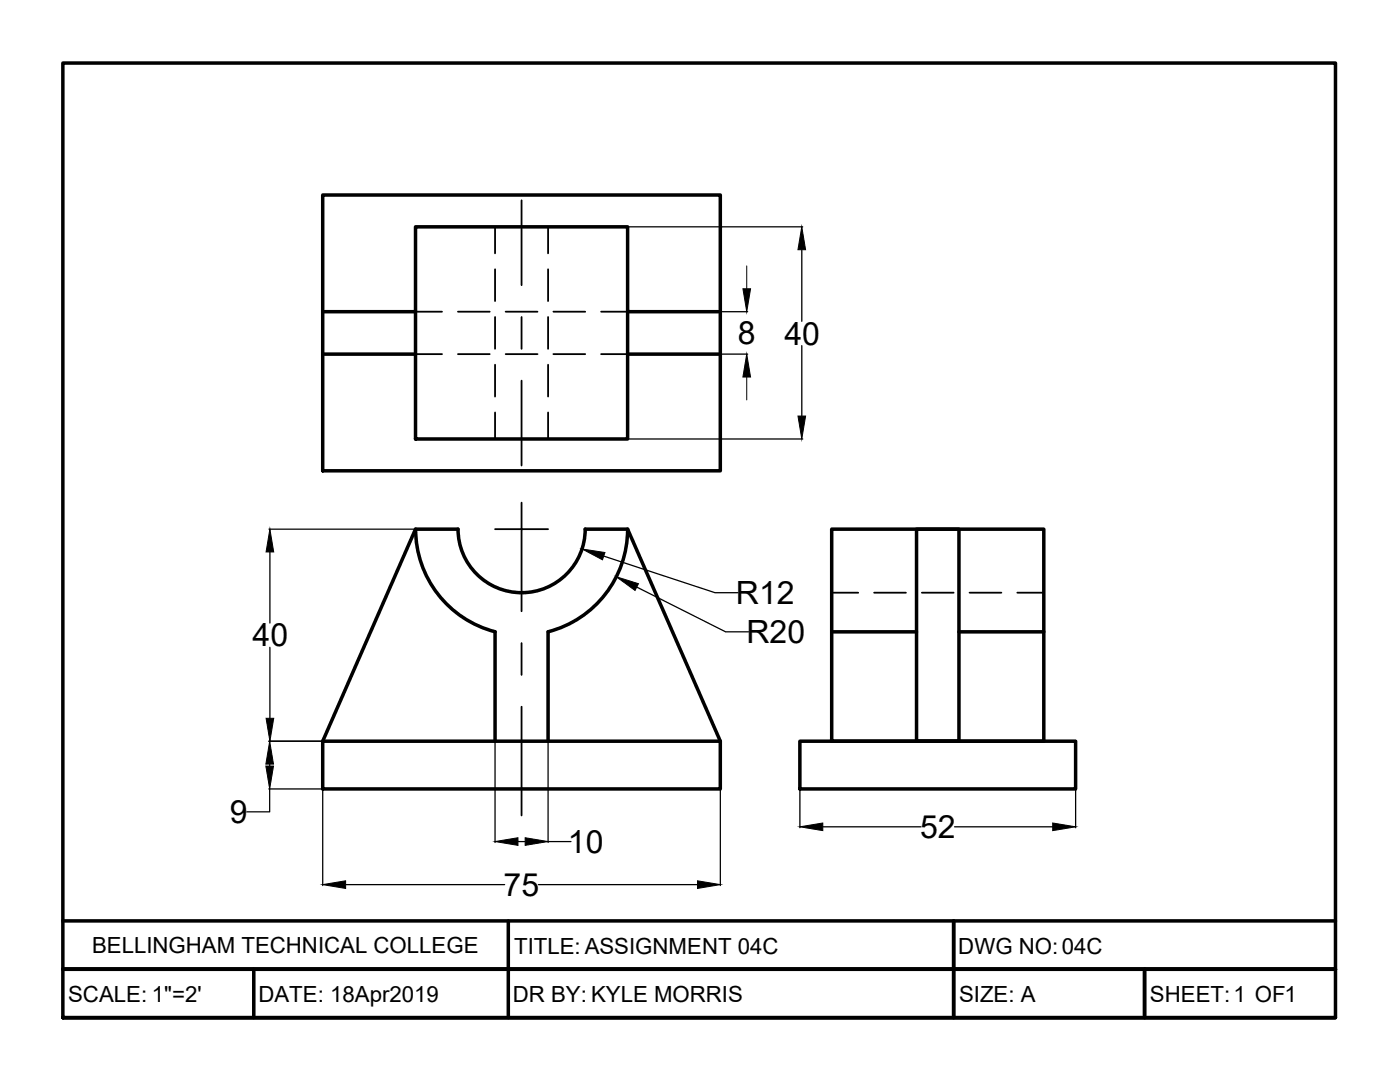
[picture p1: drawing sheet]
<svg xmlns="http://www.w3.org/2000/svg" width="279mm" height="216mm" viewBox="0 0 279 216" stroke-linecap="round" stroke-linejoin="round" font-family="sans-serif">
<!-- layer: Object -->
<g fill="none" stroke="#000" stroke-width=".7">
<path d="M64.4 38.9h79.4v55h-79.4zM82.9 45.3h42.4v42.3h-42.4zM64.4 70.7h18.5M64.4 62.2h18.5M125.3 70.7h18.5M125.3 62.2h18.5M82.9 105.6a21.2 21.2 0 0 0 15.9 20.5v21.8M125.3 105.6a21.2 21.2 0 0 1-15.9 20.5M166 105.6h42.3v42.3h-42.3zM182.9 105.6h8.5v42.3h-8.5zM109.4 126.1v21.8M166 126.1h16.9"/>
<path d="M191.4 126.1h16.9M64.4 147.9h79.4v9.5h-79.4zM64.4 147.9l18.5-42.3h8.5a12.7 12.7 0 0 0 12.7 12.7 12.7 12.7 0 0 0 12.7-12.7h8.5l18.5 42.3M159.6 147.9h55.1v9.5h-55.1z"/>
</g>
<!-- layer: Center -->
<path d="M104.1 40v16.9M104.1 63.3v6.3M104.1 76v16.9M98.8 105.6h10.6M104.1 100.3v21.7M104.1 128.3v6.4M104.1 141v21.7" fill="none" stroke="#000" stroke-width=".36"/>
<!-- layer: Hidden -->
<g fill="none" stroke="#000" stroke-width=".36">
<path d="M98.8 45.3v5.3M98.8 53.7v6.4M109.4 45.3v5.3M109.4 53.7v6.4M82.9 70.7h5.3M82.9 62.2h5.3M91.4 70.7h6.3M91.4 62.2h6.3M98.8 63.3v6.3M98.8 72.8v6.3M100.9 70.7h6.4M100.9 62.2h6.4"/>
<path d="M109.4 63.3v6.3M109.4 72.8v6.3M110.4 70.7h6.4M110.4 62.2h6.4M120 70.7h5.3M120 62.2h5.3M98.8 82.3v5.3M109.4 82.3v5.3M166 118.3h5.3M174.4 118.3h6.4M184 118.3h6.3M193.5 118.3h6.3"/>
<path d="M203 118.3h5.3"/>
</g>
<!-- layer: TitleBox -->
<path d="M12.5 183.8h254M50.6 193.4v9.7M101.4 183.8v19.3M190.3 183.8v19.3zM228.4 193.4v9.7M266.5 193.4h-254h254M12.5 203.1v-190.5h254v190.5h-254h254" fill="none" stroke="#000" stroke-width=".7"/>
<!-- layer: Dimensions -->
<g fill="none" stroke="#000" stroke-width=".25">
<path d="M125.3 45.3h34.9M160 49.8v14.3M143.8 62.2h5.4M143.8 70.7h5.4M160 69v14M125.3 87.6h34.9M53.7 105.6h29.1M53.9 110.1v14.2M104 105.6h.2M104.1 105.5v.2M120.5 111l22.2 7.3h4.6M127.1 117.1l17.7 9h4.6"/>
<path d="M53.9 129.2v14.1M53.6 147.9h10.7M53.6 157.4h10.7M53.8 157.4v4.6h-4.6M53.8 152.5v.4M64.4 157.5v19.2M98.8 148v20.1M109.4 148v20.1M143.8 157.5v19.2M159.6 157.5v7.7M214.7 157.5v7.7M69 176.5h31.7"/>
<path d="M103.4 167.9h1.4M107.5 176.5h31.7M109.4 167.9h4.6M164.2 165h19.6M190.5 165h19.6"/>
</g>
<path d="M149 53.1v4.5M149 75.2v4.6" fill="none" stroke="#000" stroke-width=".2"/>
<g fill="#000" stroke="#000" stroke-width=".2">
<path d="M148.3 57.6h1.5l-.8 4.6zM160 45.3l.8 4.5h-1.5zM149 70.7l.8 4.5h-1.5zM159.3 83h1.5l-.8 4.6zM53.9 105.6l.7 4.5h-1.5zM116.2 109.5l4.5 .7-.5 1.5zM123 115.1l4.4 1.4-.7 1.3zM53.8 147.9l.8 4.6h-1.5zM53.1 152.9h1.5l-.8 4.5zM53.1 143.3h1.5l-.7 4.6zM64.4 176.5l4.6-.7v1.5zM98.8 167.9l4.6-.7v1.5z"/>
<path d="M104.8 167.2l4.6 .7-4.6 .8zM139.2 175.8l4.6 .7-4.6 .8zM159.6 165l4.6-.8v1.5zM210.1 164.2l4.6 .8-4.6 .7z"/>
</g>
<g font-size="6.4">
<text x="147.3" y="68.7">8</text>
<text x="156.6" y="68.8">40</text>
<text x="146.9" y="120.6">R12</text>
<text x="50.4" y="129">40</text>
<text x="149" y="128.3">R20</text>
<text x="45.9" y="164.3">9</text>
<text x="183.6" y="167.2">52</text>
<text x="113.3" y="170.2">10</text>
<text x="100.5" y="178.8">75</text>
</g>
<g font-size="4.4">
<text x="18.4" y="190.2">BELLINGHAM TECHNICAL COLLEGE</text>
<text x="102.6" y="190.4">TITLE: ASSIGNMENT 04C</text>
<text x="191.3" y="190.3">DWG NO:04C</text>
<text x="13.6" y="200">SCALE: 1&quot;=2'</text>
<text x="51.6" y="200">DATE: 18Apr2019</text>
<text x="102.4" y="200">DR BY: KYLE MORRIS</text>
<text x="191.4" y="200">SIZE: A</text>
<text x="229.5" y="200">SHEET:1 OF1</text>
</g>
</svg>
